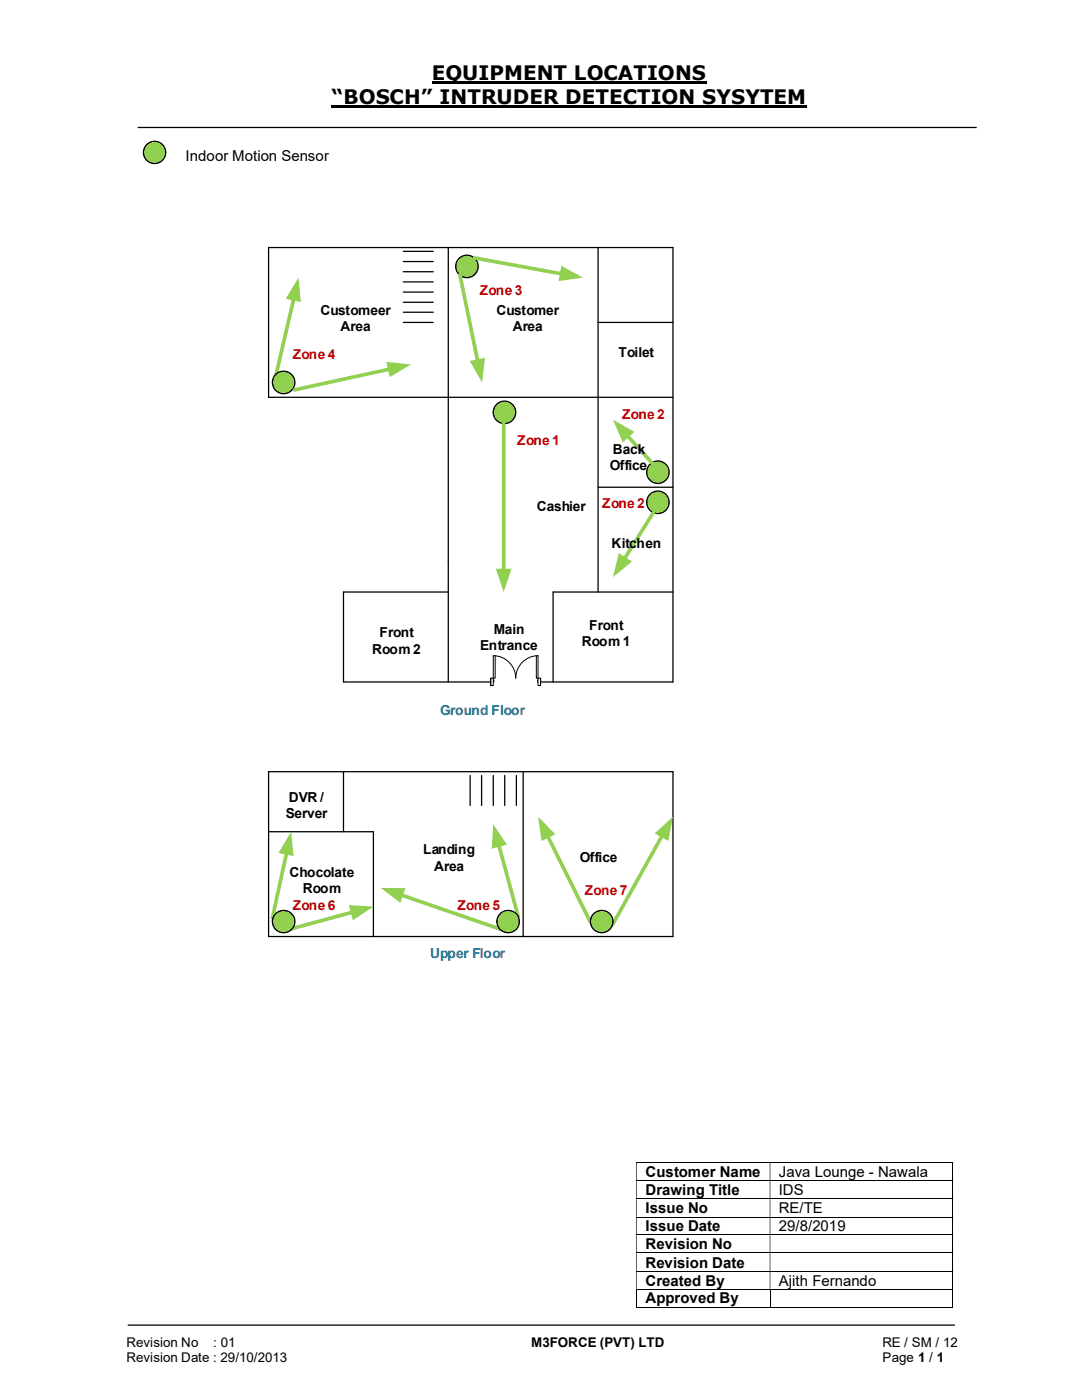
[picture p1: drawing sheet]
<svg xmlns="http://www.w3.org/2000/svg" width="216mm" height="279mm" viewBox="0 0 216 279" stroke-linecap="round" stroke-linejoin="round" font-family="sans-serif">
<path d="M86.1 16.5h54.9M66.2 21.3h94.8" fill="none" stroke="#000" stroke-width=".42"/>
<path d="M27.5 25.4h167.4M25.5 264.5h165" fill="none" stroke="#000" stroke-width=".25"/>
<g fill="none" stroke="#000" stroke-width=".2">
<path d="M127 232.1h63M127 235.7h63M127 239.3h63M190.1 232.1v3.5M190.1 235.8v3.4M190.1 239.4v3.4M127 242.9h63M127 246.5h63M127 250.1h63M127 253.7h63M127 257.3h63M127 257.3v3.7"/>
<path d="M153.6 257.3v3.7M190.1 243v3.4M190.1 246.5v3.5M190.1 250.1v3.5M190.1 253.8v3.4M190.1 257.3v3.7M127 260.9h26.6M153.7 260.9h36.3"/>
</g>
<g fill="#000">
<path d="M190 232h.2v.1h-.2zM127 232.1h.1v3.5h-.1zM153.6 232.1h.1v3.5h-.1z" fill-rule="evenodd"/>
<path d="M190 235.6h.2v.2h-.2zM127 235.8h.1v3.4h-.1zM153.6 235.8h.1v3.4h-.1z" fill-rule="evenodd"/>
<path d="M190 239.2h.2v.2h-.2zM127 239.4h.1v3.4h-.1zM153.6 239.4h.1v3.4h-.1z" fill-rule="evenodd"/>
<path d="M190 242.8h.2v.2h-.2zM127 243h.1v3.4h-.1zM153.6 243h.1v3.4h-.1z" fill-rule="evenodd"/>
<path d="M190 246.4h.2v.1h-.2zM127 246.5h.1v3.5h-.1zM153.6 246.5h.1v3.5h-.1z" fill-rule="evenodd"/>
<path d="M190 250h.2v.1h-.2zM127 250.1h.1v3.5h-.1zM153.6 250.1h.1v3.5h-.1z" fill-rule="evenodd"/>
<path d="M190 253.6h.2v.2h-.2zM127 253.8h.1v3.4h-.1zM153.6 253.8h.1v3.4h-.1z" fill-rule="evenodd"/>
</g>
<path d="M190 257.2h.2v.1h-.2zM190 260.8h.2v.2h-.2z" fill="#000"/>
<circle cx="30.8" cy="30.4" r="2.22" fill="#92d050"/>
<g fill="none" stroke="#000" stroke-width=".25">
<path d="M53.6 49.4v29.9M89.5 49.4v86.7M119.3 49.4v68.8M134.3 49.4v86.7h-65.8v-17.9h21M119.3 64.3h15M119.3 97.2h15M134.3 118.2h-23.9v17.9M53.6 154v32.9M68.5 154v12"/>
<circle cx="30.8" cy="30.4" r="2.22"/>
</g>
<path d="M58.6 59.6l-3.5 15" fill="none" stroke="#92d050" stroke-width=".72"/>
<path d="M59.6 55.4l.4 4.9-3-.7z" fill="#92d050"/>
<path d="M53.6 49.4h80.7M53.6 79.3h80.7" fill="none" stroke="#000" stroke-width=".25"/>
<path d="M97.9 135.3h10v1.6h-10z" fill="#fff"/>
<path d="M97.9 135.3h10v1.6h-10z" fill="none" stroke="#fff" stroke-width=".2"/>
<path d="M107.4 135.3v1.5h.5v-1.5zM97.9 135.3h.5v1.5h-.5z" fill-rule="evenodd" fill="#fff"/>
<path d="M98.4 135.7v-.4h-.5v1.5h.5v-.7M107.4 135.7v-.4h.5v1.5h-.5v-.7" fill="none" stroke="#000" stroke-width=".2"/>
<path d="M107.3 135.7l.1 .4zM98.4 135.7h.2v.4h-.2z" fill-rule="evenodd" fill="#fff"/>
<path d="M97.9 135.3v1.5M98.4 130.9a4.5 4.5 0 0 1 4.5 4.4 4.5 4.5 0 0 1 4.5-4.4M98.4 135.7h.2v.4h-.2M107.4 135.7v.4M107.9 135.3v1.5" fill="none" stroke="#000" stroke-width=".2"/>
<path d="M98.4 130.9h.4v4.4h-.4z" fill-rule="evenodd" fill="#fff"/>
<path d="M98.4 130.9h.4v4.4h-.4z" fill="none" stroke="#000" stroke-width=".2"/>
<path d="M107 130.9h.4v4.4h-.4z" fill-rule="evenodd" fill="#fff"/>
<path d="M107 130.9h.4v4.4h-.4z" fill="none" stroke="#000" stroke-width=".2"/>
<circle cx="56.6" cy="76.3" r="2.24" fill="#92d050"/>
<circle cx="56.6" cy="76.3" r="2.24" fill="none" stroke="#000" stroke-width=".25"/>
<circle cx="93.2" cy="53.2" r="2.24" fill="#92d050"/>
<circle cx="93.2" cy="53.2" r="2.24" fill="none" stroke="#000" stroke-width=".25"/>
<circle cx="100.7" cy="82.3" r="2.24" fill="#92d050"/>
<circle cx="100.7" cy="82.3" r="2.24" fill="none" stroke="#000" stroke-width=".25"/>
<circle cx="131.3" cy="94.2" r="2.24" fill="#92d050"/>
<circle cx="131.3" cy="94.2" r="2.24" fill="none" stroke="#000" stroke-width=".25"/>
<circle cx="131.3" cy="100.2" r="2.24" fill="#92d050"/>
<circle cx="131.3" cy="100.2" r="2.24" fill="none" stroke="#000" stroke-width=".25"/>
<path d="M77.8 73.7l-19 4.1" fill="none" stroke="#92d050" stroke-width=".72"/>
<path d="M77.1 72.2l4.9 .5-4.2 2.6z" fill="#92d050"/>
<path d="M94.7 51.5l17.4 3.2" fill="none" stroke="#92d050" stroke-width=".72"/>
<path d="M112 53l4.3 2.4-4.8 .7z" fill="#92d050"/>
<path d="M91.8 54.9l3.5 17.2" fill="none" stroke="#92d050" stroke-width=".72"/>
<path d="M93.7 72.1l3.1-.7-.6 4.9z" fill="#92d050"/>
<path d="M100.5 84.5v29.4" fill="none" stroke="#92d050" stroke-width=".72"/>
<path d="M98.9 113.5h3.2l-1.6 4.7z" fill="#92d050"/>
<path d="M80.5 50.2h5.9M80.5 52.2h5.9M80.5 58.3h5.9M80.5 54.2h5.9M80.5 56.3h5.9M80.5 62.3h5.9M80.5 64.3h5.9M80.5 60.3h5.9" fill="none" stroke="#000" stroke-width=".25"/>
<path d="M125.2 87l4.9 5.4" fill="none" stroke="#92d050" stroke-width=".72"/>
<path d="M122.3 83.8l4.3 2.4-2.3 2.1z" fill="#92d050"/>
<path d="M130.4 102.3l-5.8 9.2" fill="none" stroke="#92d050" stroke-width=".72"/>
<path d="M123.5 110.4l2.6 1.7-3.8 3.1z" fill="#92d050"/>
<path d="M53.6 154h80.7v32.9h-80.7M93.8 154.8v5.9M96.1 154.8v5.9M98.4 154.8v5.9M100.7 154.8v5.9M103 154.8v5.9M104.4 154v32.9M53.6 166h20.9v20.9" fill="none" stroke="#000" stroke-width=".25"/>
<path d="M109.3 166.8l8.6 17.3" fill="none" stroke="#92d050" stroke-width=".72"/>
<path d="M107.4 163l3.4 3.5-2.7 1.4z" fill="#92d050"/>
<path d="M132.2 166.7l-10 17.9" fill="none" stroke="#92d050" stroke-width=".72"/>
<path d="M130.6 166.3l3.7-3.3-1 4.8z" fill="#92d050"/>
<path d="M99.5 168.6l3.9 14.2" fill="none" stroke="#92d050" stroke-width=".72"/>
<path d="M98.4 164.5l2.7 4.1-3 .8z" fill="#92d050"/>
<path d="M80.1 178.6l19.7 6.8" fill="none" stroke="#92d050" stroke-width=".72"/>
<path d="M76 177.2h4.9l-1 3z" fill="#92d050"/>
<path d="M57.2 170.2l-2.8 13" fill="none" stroke="#92d050" stroke-width=".72"/>
<path d="M58.1 166l.5 4.9-3-.7z" fill="#92d050"/>
<path d="M70.4 182l-12.5 3.4" fill="none" stroke="#92d050" stroke-width=".72"/>
<g fill="#92d050">
<path d="M69.6 180.6l4.9 .3-4.1 2.7z"/>
<circle cx="56.6" cy="183.9" r="2.23"/>
</g>
<circle cx="56.6" cy="183.9" r="2.23" fill="none" stroke="#000" stroke-width=".25"/>
<circle cx="101.4" cy="183.9" r="2.24" fill="#92d050"/>
<circle cx="101.4" cy="183.9" r="2.24" fill="none" stroke="#000" stroke-width=".25"/>
<circle cx="120.1" cy="183.9" r="2.24" fill="#92d050"/>
<circle cx="120.1" cy="183.9" r="2.24" fill="none" stroke="#000" stroke-width=".25"/>
<g font-size="4">
<text x="86.1" y="16">EQUIPMENT LOCATIONS</text>
<text x="66.2" y="20.8">“BOSCH” INTRUDER DETECTION SYSYTEM</text>
</g>
<g font-size="3">
<text x="37" y="32.1">Indoor Motion Sensor</text>
<text x="128.8" y="234.9">Customer Name</text>
<text x="128.8" y="238.5">Drawing Title</text>
<text x="155.4" y="234.9">Java Lounge - Nawala</text>
<text x="155.4" y="238.5">IDS</text>
<text x="128.8" y="242.1">Issue No</text>
<text x="128.8" y="245.7">Issue Date</text>
<text x="155.4" y="242.1">RE/TE</text>
<text x="155.4" y="245.7">29/8/2019</text>
<text x="128.8" y="249.3">Revision No</text>
<text x="128.8" y="253">Revision Date</text>
<text x="128.8" y="256.6">Created By</text>
<text x="155.4" y="256.6">Ajith Fernando</text>
<text x="128.8" y="260.1">Approved By</text>
</g>
<g font-size="2.7" fill="#c00000">
<text x="95.8" y="59">Zone 3</text>
<text x="58.4" y="71.6">Zone 4</text>
<text x="124.1" y="83.6">Zone 2</text>
<text x="103.2" y="88.9">Zone 1</text>
<text x="120.1" y="101.5">Zone 2</text>
<text x="116.7" y="178.5">Zone 7</text>
<text x="58.4" y="181.5">Zone 6</text>
<text x="91.3" y="181.5">Zone 5</text>
</g>
<g font-size="2.7">
<text x="64" y="62.9">Customeer</text>
<text x="99.1" y="62.9">Customer</text>
<text x="67.9" y="66.1">Area</text>
<text x="102.3" y="66.1">Area</text>
<text x="123.4" y="71.3">Toilet</text>
<text x="121.7" y="93.8">Office</text>
<text x="122.3" y="90.6">Back</text>
<text x="107.1" y="101.9">Cashier</text>
<text x="122" y="109.4">Kitchen</text>
<text x="117.6" y="125.7">Front</text>
<text x="74.3" y="130.4">Room 2</text>
<text x="75.7" y="127.2">Front</text>
<text x="95.8" y="129.7">Entrance</text>
<text x="98.5" y="126.4">Main</text>
<text x="116.1" y="128.9">Room 1</text>
<text x="57.7" y="160.1">DVR /</text>
<text x="57.1" y="163.3">Server</text>
<text x="84.4" y="170.5">Landing</text>
<text x="86.6" y="173.7">Area</text>
<text x="115.7" y="172.1">Office</text>
<text x="57.8" y="175">Chocolate</text>
<text x="60.4" y="178.2">Room</text>
<text x="25.2" y="268.8">Revision No</text>
<text x="42.6" y="268.8">: 01</text>
<text x="106" y="268.8">M3FORCE (PVT) LTD</text>
<text x="176.1" y="268.8">RE / SM / 12</text>
<text x="25.2" y="271.8">Revision Date : 29/10/2013</text>
<text x="176.1" y="271.8">Page 1 / 1</text>
</g>
<g font-size="2.7" fill="#0070c0">
<text x="87.8" y="142.7">Ground Floor</text>
<text x="85.8" y="191.1">Upper Floor</text>
</g>
</svg>
